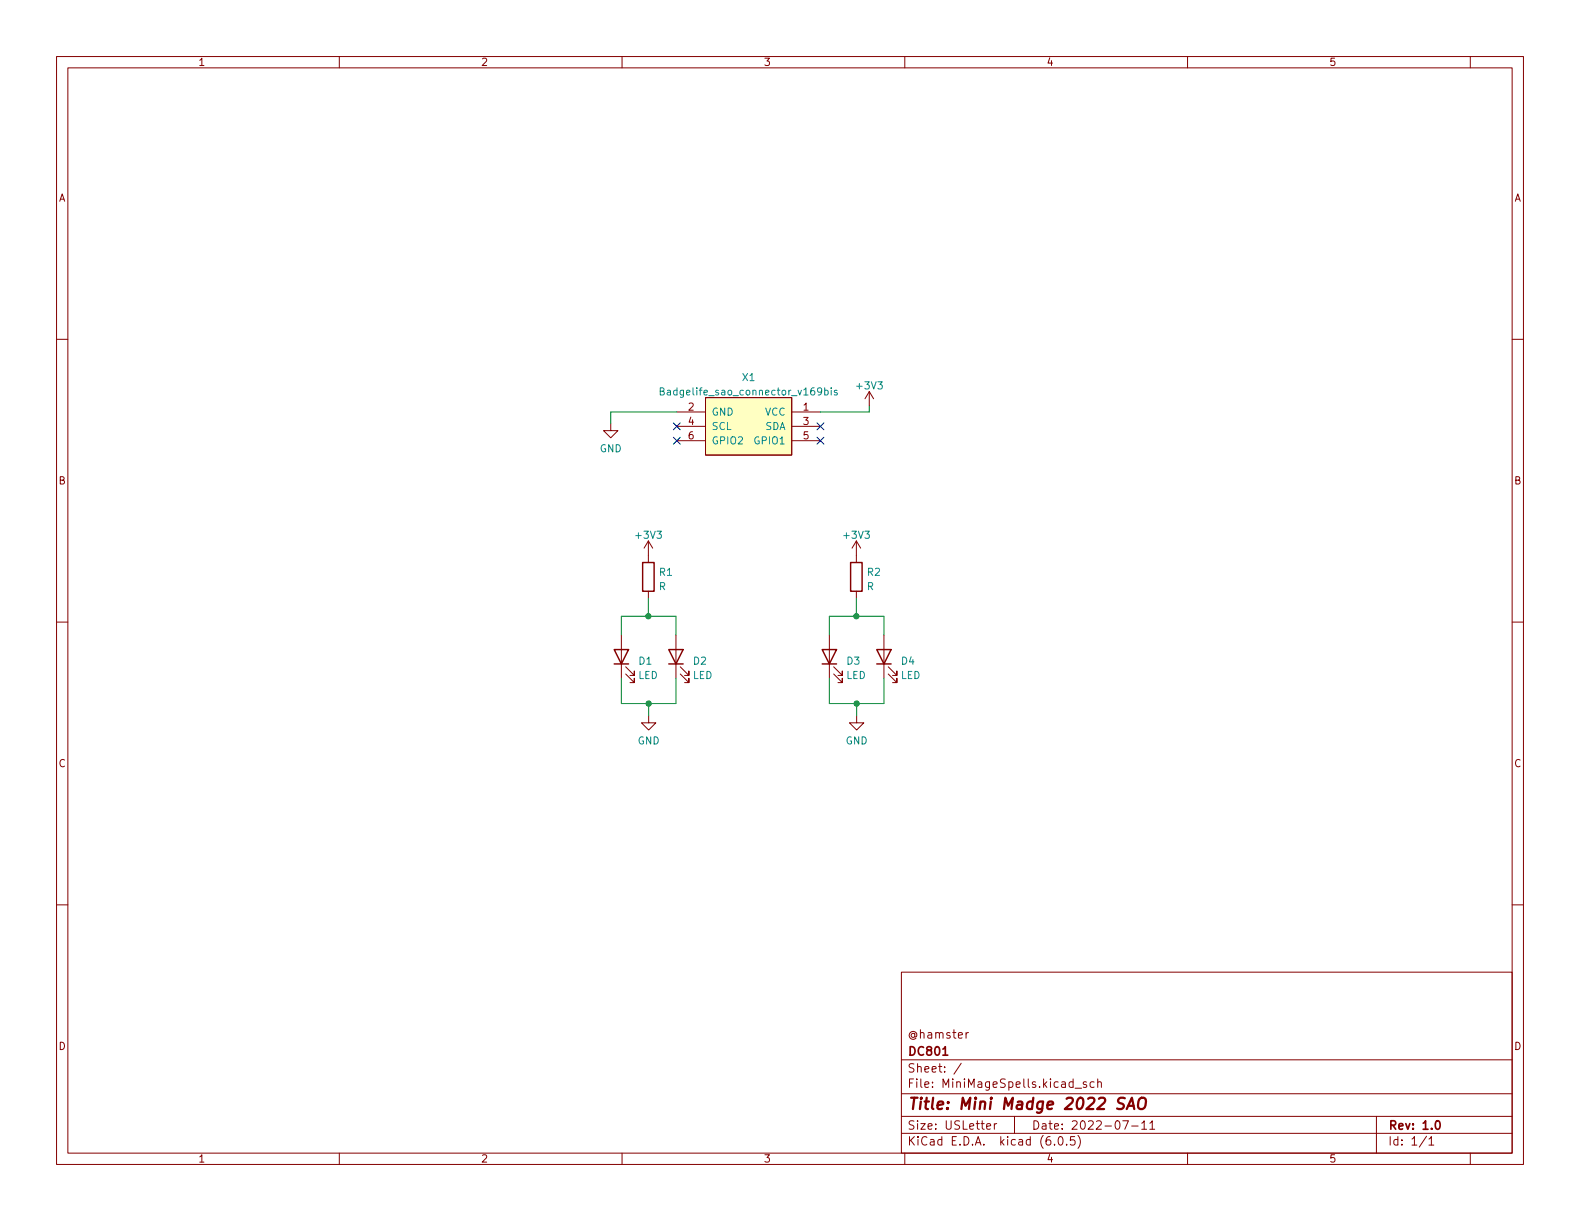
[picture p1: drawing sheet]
<svg xmlns="http://www.w3.org/2000/svg" width="279mm" height="216mm" viewBox="0 0 279 216" stroke-linecap="round" stroke-linejoin="round" font-family="sans-serif">
<g fill="none" stroke="#840000" stroke-width=".18">
<path d="M10 10h259.4v195.9h-259.4zM12 12h255.4v191.9h-255.4zM60 10v2M110 10v2M160 10v2M210 10v2M260 10v2M10 60h2M267.4 60h2M108 74.9v1.2h1.3l-1.3 1.3-1.3-1.3h1.3M119.7 72.8h5.1M119.7 75.4h5.1"/>
<path d="M119.7 77.9h5.1M124.8 70.3h15.2v10.2h-15.2zM140 72.8h5.1M140 75.4h5.1M140 77.9h5.1M153.7 69.2l-.7 1.3M153.7 69.2v2.6M153.7 69.2l.8 1.3M114.7 95.7v3.8M114.7 95.7l-.8 1.2M114.7 95.7l.7 1.2M151.4 95.7v3.8"/>
<path d="M151.4 95.7l-.7 1.2M151.4 95.7l.8 1.2M10 110h2M109.9 112.3v7.6M110.6 119.2l1.6 1.5v-.8v.8h-.8M110.6 117.9l1.6 1.5v-.7v.7h-.8M114.7 104.5v1.3M119.5 112.3v7.6M120.3 119.2l1.5 1.5v-.8v.8h-.7M120.3 117.9l1.5 1.5v-.7v.7h-.7M146.7 112.3v7.6M147.4 119.2l1.5 1.5v-.8v.8h-.7"/>
<path d="M147.4 117.9l1.5 1.5v-.7v.7h-.7M151.4 104.5v1.3M156.3 112.3v7.6M157.1 119.2l1.5 1.5v-.8v.8h-.8M157.1 117.9l1.5 1.5v-.7v.7h-.8M267.4 110h2M114.7 126.5v1.3h1.3l-1.3 1.3-1.3-1.3h1.3M151.5 126.5v1.3h1.3l-1.3 1.3-1.3-1.3h1.3M10 160h2M267.4 160h2M159.4 171.9h108v32h-108zM159.4 197.4h108"/>
<path d="M159.4 193.4h108M159.4 187.4h108M170 188l-1.3 1.9M170.8 182.6v1M171.3 182.6h-.3l-.2 .3M174.5 199.2l.7-.2-.1-.3h-.4l-.2 .2v.7h.6M175.8 198.7v1M176.3 198.7h-.3l-.2 .3M179.4 197.4v3M190.1 192.4h1.2M192.1 191.4l-.3-.1-.3 .2 .1 .2 .5 .2v.3h-.6M193.5 191.4l-.5-.1-.2 .3v.4l.1 .2h.6"/>
<path d="M194.1 191.4l.2-.1 .4 .1 .1 .9M194.1 190.8v1.5M198.5 198.2h1l-.6 1.5M200.1 199.1h1.2M201.9 198.6l.4-.4v1.5M201.9 199.7h.9M203.3 198.6l.5-.4v1.5M203.3 199.7h.9M243.4 197.4v6.5M60 203.9v2M110 203.9v2M159.4 200.4h108"/>
<path d="M160 203.9v2M186.5 202.3v.2M187.3 201h.2a.81 .81 0 0 1 .6 .6 .81 .81 0 0 1-.3 .8l-.2 .1a.81 .81 0 0 1-.6-.6 .81 .81 0 0 1 .3-.9zM188.6 202.3v.2M190 201h-.7v.7l.2-.2 .5 .1 .1 .2-.1 .5-.2 .2-.5-.2M190.6 200.8a1.72 1.72 0 0 1 0 2.2M210 203.9v2M252.3 200.9l-1.3 1.9M252.7 201.4l.4-.4v1.5M252.7 202.5h.8M260 203.9v2"/>
</g>
<path d="M166.7 186.6h.9M254 198.2h.2a.82 .82 0 0 1 .6 .6 .82 .82 0 0 1-.3 .8l-.2 .1a.81 .81 0 0 1-.6-.6 .81 .81 0 0 1 .3-.9z" fill="none" stroke="#840000" stroke-width=".3"/>
<path d="M198.9 194.2a.85 .85 0 0 0-1 .1 .45 .45 0 0 0 .1 .8l.4 .1a.49 .49 0 0 1 .3 .5 .49 .49 0 0 1-.4 .4l-.8-.1M199.2 196.1l1-2 .4 2M199.5 195.5h1M201.5 194.4a.69 .69 0 0 1 1.1 0 1.47 1.47 0 0 1-.6 1.7l-.6-.1a1.5 1.5 0 0 1 .1-1.6z" fill="none" stroke="#840000" stroke-width=".4"/>
<path d="M113.6 99.5h2.1v5h-2.1zM150.4 99.5h2.1v5h-2.1zM108.6 114.9h2.6l-1.3 2.5zM108.6 117.4h2.6M118.3 114.9h2.5l-1.3 2.5zM118.3 117.4h2.5M145.4 114.9h2.5l-1.2 2.5zM145.4 117.4h2.5M155 114.9h2.6l-1.3 2.5zM155 117.4h2.6" fill="none" stroke="#840000" stroke-width=".25"/>
<path d="M124.8 70.3h15.2v10.2h-15.2z" fill="#ffffc2" stroke="#ffffc2" stroke-width=".18"/>
<path d="M116.8 69.2l.5-.1 .1-.2v-.2l-.6-.1v1.2h.4l.2-.1 .1-.3-.3-.2M145.8 69.1l.4-.1 .2 .2-.1 .6h-.5M145.8 68.6v1.2M147 68.6v.1M147 69v.8M148 69.1l-.3-.1-.2 .2 .1 .2 .4 .1v.3h-.5" fill="none" stroke="#008484" stroke-width=".18"/>
<path d="M119.7 72.8h-11.7v2.1M153.7 71.8v1h-8.6M109.9 112.3v-3.3h9.6v3.3M109.9 119.9v4.5h9.6v-4.5M114.7 105.8v3.2M146.7 112.3v-3.3h9.6v3.3M146.7 119.9v4.5h9.6v-4.5M151.4 105.8v3.2M114.7 124.4v2.1M151.5 124.4v2.1" fill="none" stroke="#008400" stroke-width=".18"/>
<path d="M119.1 74.8l1.2 1.2M119.1 77.3l1.2 1.2M120.3 74.8l-1.2 1.2M120.3 77.3l-1.2 1.2M144.5 77.3l1.2 1.2M144.5 74.8l1.2 1.2M145.7 77.3l-1.2 1.2M145.7 74.8l-1.2 1.2" fill="none" stroke="#000084" stroke-width=".18"/>
<g fill="#008400" stroke="#008400" stroke-width=".18">
<circle cx="114.7" cy="124.4" r=".46"/>
<circle cx="114.7" cy="109" r=".46"/>
<circle cx="151.5" cy="124.4" r=".46"/>
<circle cx="151.4" cy="109" r=".46"/>
</g>
<text font-size="2.8" fill="#840000" x="160.4" y="196.2">Title: Mini Madge 2022 SAO</text>
<g font-size="2.1" fill="#840000">
<text x="160.4" y="183.6">@hamster</text>
<text x="160.4" y="189.7">Sheet: /</text>
<text x="160.4" y="186.7">DC801</text>
<text x="160.4" y="192.4">File: MiniMageSpells.kicad_sch</text>
<text x="160.4" y="202.5">KiCad E.D.A. kicad (6.0.5)</text>
<text x="160.4" y="199.7">Size: USLetter</text>
<text x="182.4" y="199.7">Date: 2022-07-11</text>
<text x="245.4" y="199.7">Rev: 1.0</text>
<text x="245.4" y="202.5">Id: 1/1</text>
</g>
<g font-size="1.8" fill="#840000">
<text x="35" y="11.6">1</text>
<text x="85" y="11.6">2</text>
<text x="135" y="11.6">3</text>
<text x="185" y="11.6">4</text>
<text x="235" y="11.6">5</text>
<text x="10.3" y="35.6">A</text>
<text x="267.7" y="35.6">A</text>
<text x="121.7" y="72.6">2</text>
<text x="121.7" y="75.1">4</text>
<text x="121.7" y="77.7">6</text>
<text x="142.1" y="72.6">1</text>
<text x="142.1" y="75.1">3</text>
<text x="142.1" y="77.7">5</text>
<text x="10.3" y="85.7">B</text>
<text x="267.7" y="85.7">B</text>
<text x="10.3" y="135.6">C</text>
<text x="267.7" y="135.6">C</text>
<text x="10.3" y="185.7">D</text>
<text x="267.7" y="185.7">D</text>
<text x="35" y="205.6">1</text>
<text x="85" y="205.6">2</text>
<text x="135" y="205.6">3</text>
<text x="185" y="205.6">4</text>
<text x="235" y="205.6">5</text>
</g>
<g font-size="1.8" fill="#008484">
<text x="117.9" y="69.9">Badgelife_sao_connector_v169bis</text>
<text x="131.3" y="67.4">X1</text>
<text x="151.6" y="68.8">+3V3</text>
<text x="125.8" y="73.5">GND</text>
<text x="125.8" y="76">SCL</text>
<text x="135.3" y="73.5">VCC</text>
<text x="135.3" y="76">SDA</text>
<text x="106" y="80">GND</text>
<text x="125.8" y="78.6">GPIO2</text>
<text x="133.6" y="78.6">GPIO1</text>
<text x="112.6" y="95.3">+3V3</text>
<text x="149.3" y="95.3">+3V3</text>
<text x="116.6" y="101.8">R1</text>
<text x="153.4" y="101.8">R2</text>
<text x="116.5" y="104.3">R</text>
<text x="153.3" y="104.3">R</text>
<text x="113" y="117.5">D1</text>
<text x="122.6" y="117.5">D2</text>
<text x="149.8" y="117.5">D3</text>
<text x="159.4" y="117.5">D4</text>
<text x="112.8" y="120.1">LED</text>
<text x="122.5" y="120.1">LED</text>
<text x="149.6" y="120.1">LED</text>
<text x="159.3" y="120.1">LED</text>
<text x="112.7" y="131.6">GND</text>
<text x="149.5" y="131.6">GND</text>
</g>
</svg>
